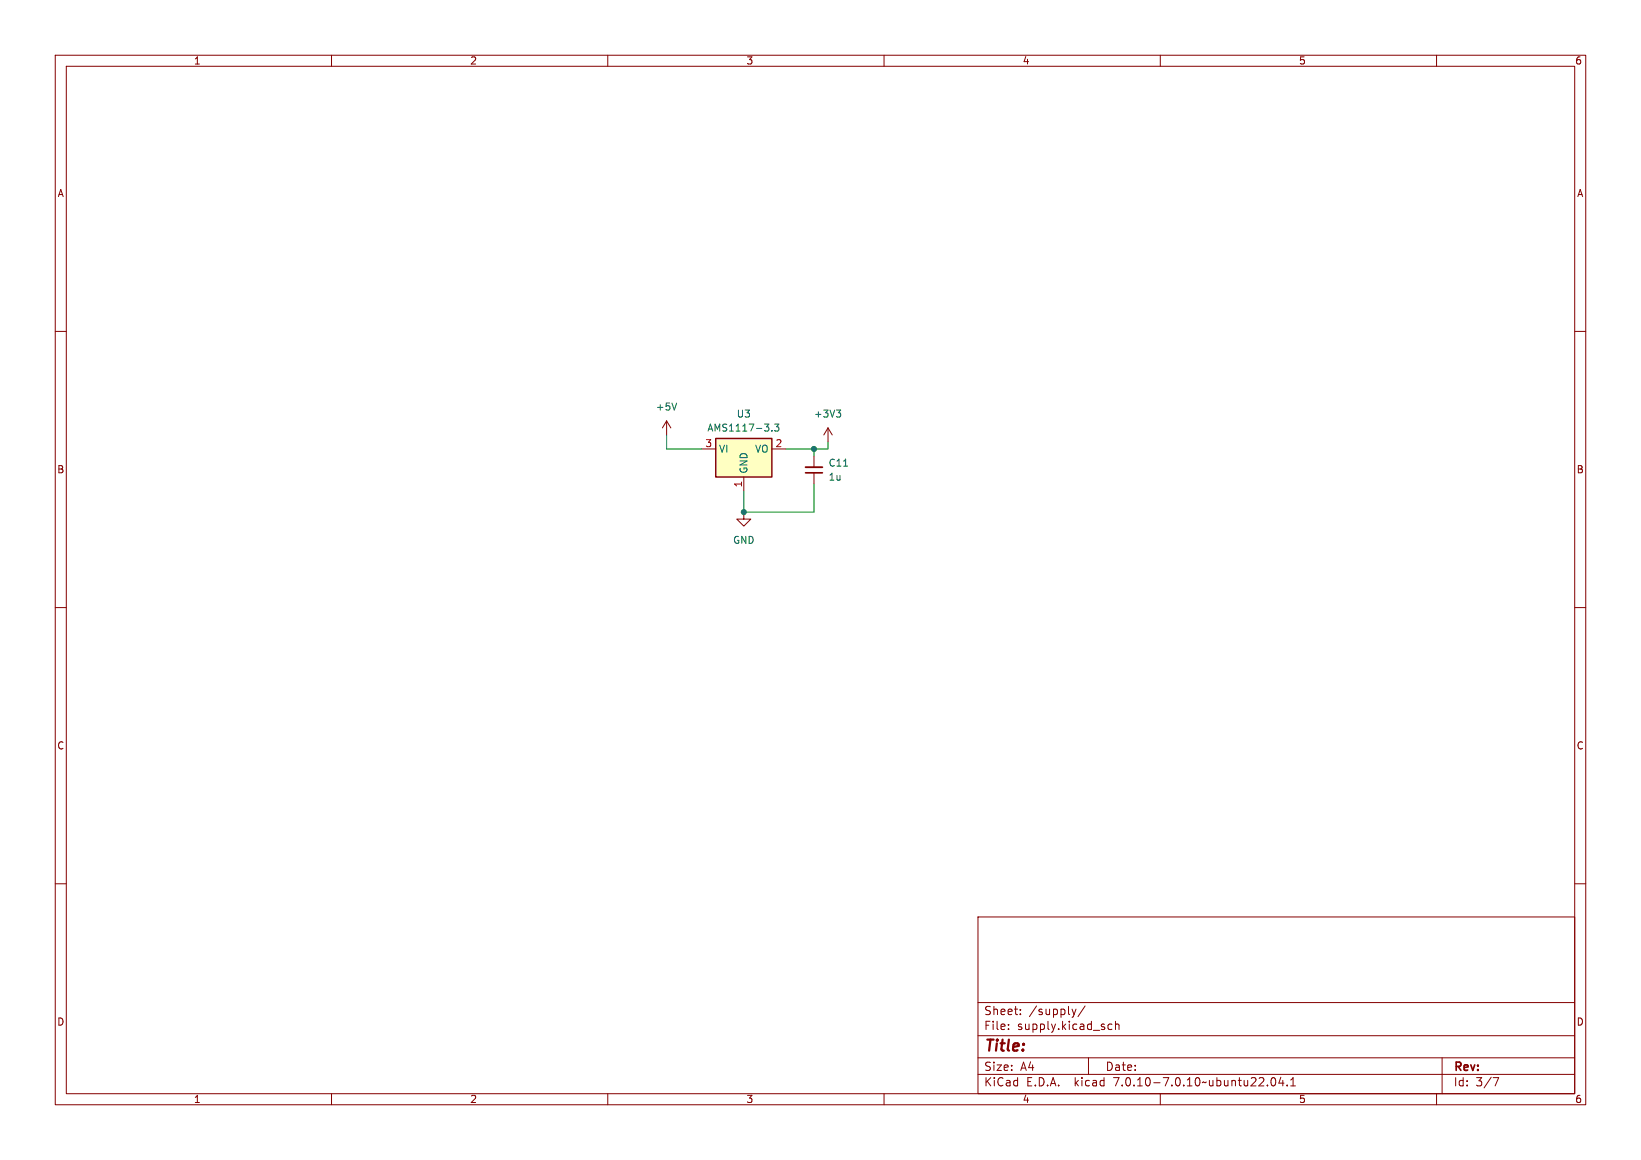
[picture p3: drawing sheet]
<svg xmlns="http://www.w3.org/2000/svg" width="297mm" height="210mm" viewBox="0 0 297 210" stroke-linecap="round" stroke-linejoin="round" font-family="sans-serif">
<g fill="none" stroke="#840000" stroke-width=".18">
<path d="M10 10h277v190h-277zM12 12h273v186h-273zM60 10v2M110 10v2M160 10v2M210 10v2M260 10v2M10 60h2M285 60h2M120.6 76.2l-.7 1.3M120.6 76.2v2.5M120.6 76.2l.8 1.3"/>
<path d="M149.9 77.5l-.8 1.2M149.9 77.5v2.5M149.9 77.5l.7 1.2M127 81.3h2.5M134.6 92.7v1.3h1.3l-1.3 1.3-1.3-1.3h1.3M134.6 86.4v2.5M139.7 81.3h2.5M147.3 82.6v2M147.3 85.6v2M10 110h2M285 110h2M10 160h2"/>
<path d="M285 160h2M177 166h108v32h-108zM60 198v2M110 198v2M160 198v2M177 194.5h108M177 191.5h108M177 187.5h108M177 181.5h108M182.5 186.3v.1M182.5 185.5v.1M184.7 183.6v.1"/>
<path d="M184.7 182.8v.1M194 182.7l.4 1M194.4 183.7l-.2 .4M194.7 182.7l-.3 1M196.4 182.1l-1.3 2M197 191.5v3M200.5 186.1l.3 .3 .4-.1M201.2 185.5l-.4-.1-.3 .3M201.9 185.5l.2-.1 .4 .1v.9M201.9 184.9v1.5M210 198v2M229.4 196.5v.1"/>
<path d="M230.2 195.2l.2-.1a.8 .8 0 0 1 .5 .7 .8 .8 0 0 1-.5 .8l-.2-.1-.2-.5zM231.8 195l-.3 1.1h.9M232.2 195.6v1M233 196.5v.1M233.6 196.6h.9M233.6 195.5l.4-.4v1.5M260 198v2M261 191.5v6.5M270.2 195.1h1l-.6 1.5"/>
</g>
<path d="M122.5 73l-.5 1.2M139.7 77.9v.1M140.2 76.8h.8l-.5 .5 .4 .1v.5l-.2 .1-.5-.1M151.4 74.2h.8l-.5 .5M151.9 74.7l.3 .3v.3l-.3 .2M152.7 84.4h.7" fill="none" stroke="#006464" stroke-width=".18"/>
<path d="M145.8 84.6h3" fill="none" stroke="#840000" stroke-width=".33"/>
<path d="M145.8 85.6h3" fill="none" stroke="#840000" stroke-width=".3"/>
<path d="M129.5 79.4h10.2v7h-10.2z" fill="#ffffc2" stroke="#ffffc2" stroke-width=".18"/>
<path d="M129.5 79.4h10.2v7h-10.2z" fill="none" stroke="#840000" stroke-width=".25"/>
<path d="M120.6 78.7v2.6h6.4M147.3 81.3v1.3M147.3 87.6v5.1h-12.7v-3.8M149.9 80v1.3h-7.7" fill="none" stroke="#009600" stroke-width=".18"/>
<g fill="#009600" stroke="#009600" stroke-width=".18">
<circle cx="147.3" cy="81.3" r=".46"/>
<circle cx="134.6" cy="92.7" r=".46"/>
</g>
<text font-size="2.8" fill="#840000" x="178" y="190.9">Title:</text>
<g font-size="2.1" fill="#840000">
<text x="178" y="184">Sheet:</text>
<text x="186.2" y="184">/supply/</text>
<text x="178" y="186.7">File:</text>
<text x="184.1" y="186.7">supply.kicad_sch</text>
<text x="178" y="196.9">KiCad</text>
<text x="178" y="194.1">Size:</text>
<text x="184.7" y="194.1">A4</text>
<text x="185.7" y="196.9">E.D.A.</text>
<text x="194.6" y="196.9">kicad</text>
<text x="200" y="194.1">Date:</text>
<text x="201.8" y="196.9">7.0.10-7.0.10~ubuntu22.04.1</text>
<text x="263" y="194.3">Rev:</text>
<text x="263" y="196.9">Id:</text>
<text x="267.1" y="196.9">3/7</text>
</g>
<g font-size="1.8" fill="#840000">
<text x="35" y="11.9">1</text>
<text x="85" y="11.9">2</text>
<text x="135" y="11.9">3</text>
<text x="185" y="11.9">4</text>
<text x="235" y="11.9">5</text>
<text x="285" y="11.9">6</text>
<text x="10.3" y="35.9">A</text>
<text x="285.3" y="35.9">A</text>
<text x="10.3" y="85.9">B</text>
<text x="285.3" y="85.9">B</text>
<text x="10.3" y="135.9">C</text>
<text x="285.3" y="135.9">C</text>
<text x="10.3" y="185.9">D</text>
<text x="285.3" y="185.9">D</text>
<text x="35" y="199.9">1</text>
<text x="85" y="199.9">2</text>
<text x="135" y="199.9">3</text>
<text x="185" y="199.9">4</text>
<text x="235" y="199.9">5</text>
<text x="285" y="199.9">6</text>
</g>
<g font-size="1.8" fill="#006464">
<text x="118.6" y="74.5">+5V</text>
<text x="133.2" y="75.8">U3</text>
<text x="147.2" y="75.8">+3V3</text>
<text x="127.9" y="78.3">AMS1117-3.3</text>
<text x="130" y="82.1">VI</text>
<text x="136.6" y="82.1">VO</text>
<text x="135.5" y="85.9" transform="rotate(-90 135.5 85.9)">GND</text>
<text x="149.9" y="87.2">1u</text>
<text x="149.9" y="84.7">C11</text>
<text x="132.6" y="98.7">GND</text>
</g>
<g font-size="1.8" fill="#a90000">
<text x="127.6" y="81">3</text>
<text x="140.3" y="81">2</text>
<text x="134.4" y="88.3" transform="rotate(-90 134.4 88.3)">1</text>
</g>
</svg>
